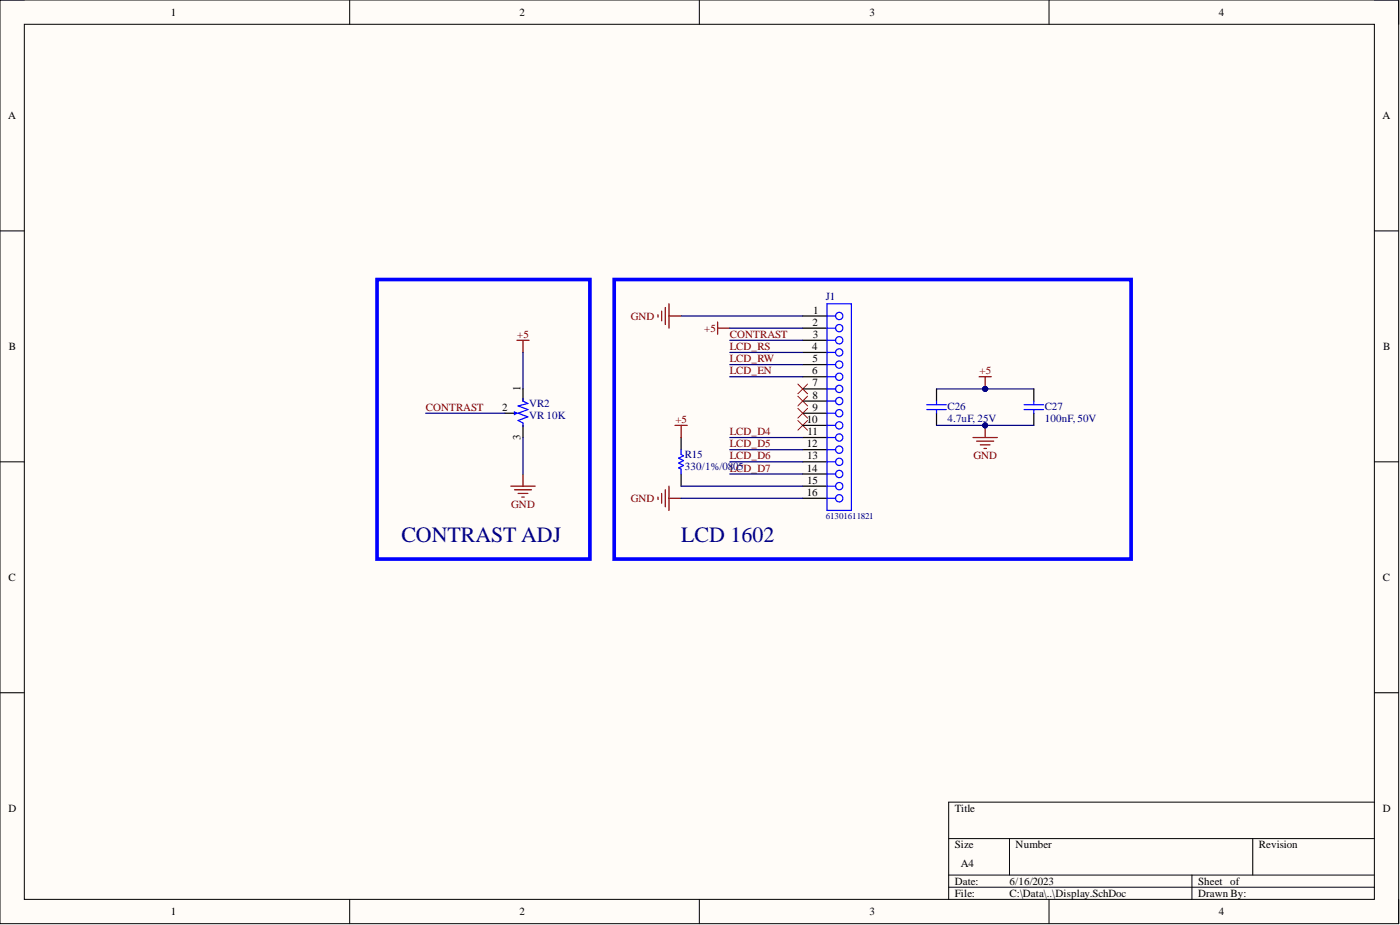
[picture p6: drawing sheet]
<svg xmlns="http://www.w3.org/2000/svg" width="292mm" height="193mm" viewBox="0 0 292 193" stroke-linecap="round" stroke-linejoin="round" font-family="sans-serif">
<path d="M0 0h291.8v192.7h-291.8z" fill-rule="evenodd" fill="#fffcf8"/>
<path d="M0 0h291.8v192.7h-291.8z" fill="none" stroke="#000" stroke-width=".21"/>
<path d="M5.1 5.1h281.7v182.5h-281.7z" fill-rule="evenodd" fill="#fffcf8"/>
<g fill="none" stroke="#000" stroke-width=".21">
<path d="M0 0h5.1M73 0v5.1M145.9 0v5.1M218.9 0v5.1M286.8 0h5v5.1M5.1 5.1h281.7v182.5h-281.7zM0 48.2h5.1M286.8 48.2h5M0 96.3h5.1M286.8 96.3h5M0 144.5h5.1M286.8 144.5h5"/>
<path d="M197.9 174.9h88.9M210.6 174.9v7.7M261.4 174.9v7.7M286.8 167.3h-88.9v20.3M73 187.6v5.1M145.9 187.6v5.1M197.9 182.6h88.9M197.9 185.1h88.9M218.9 187.6v5.1M248.7 182.6v5M291.8 187.6v5.1"/>
</g>
<path d="M137.3 65.7v.5M138 64.9v2M138.8 64.1v3.6M139.6 63.4v5.1M139.6 65.9h2.5M149.7 67.2v2.5M149.7 68.5h2.6M137.3 103.7v.5M138 102.9v2.1M138.8 102.2v3.5M139.6 101.4v5.1M139.6 104h2.5" fill="none" stroke="#800000" stroke-width=".25"/>
<path d="M166.5 80.1l2 2M166.5 82.7l2 2M166.5 85.2l2 2M166.5 87.7l2 2.1M168.5 80.1l-2 2M168.5 82.7l-2 2M168.5 85.2l-2 2M168.5 87.7l-2 2.1" fill="none" stroke="#f00" stroke-width=".21"/>
<path d="M105.3 86.2h2.5M109.1 81.1v2.6M109.1 88.7v2.6" fill="none" stroke="#000" stroke-width=".25"/>
<path d="M107.6 86.2h.2" fill="none" stroke="#00f" stroke-width=".25"/>
<path d="M107.3 86l.5 .2-.5 .3z" fill="#00f"/>
<path d="M107.3 86l.5 .2-.5 .3zM109.1 83.2v.5l1 .5-2 .5 2 .7-2 .8 2 .8-2 .7 1 .5v.8" fill="none" stroke="#00f" stroke-width=".25"/>
<path d="M107.8 71h2.6M109.1 71v2.5M204.3 78.6h2.5M205.5 78.6v2.5M109.1 98.9v2.5M106.6 101.4h5.1M107.3 102.2h3.6M108.1 102.9h2M108.9 103.7h.5" fill="none" stroke="#800000" stroke-width=".25"/>
<circle cx="205.5" cy="81.1" r=".51" fill="#000080"/>
<circle cx="205.5" cy="81.1" r=".51" fill="none" stroke="#000080" stroke-width=".21"/>
<path d="M203 91.3h5.1M203.8 92h3.5M204.5 92.8h2.1M205.3 93.6h.5M205.5 88.7v2.6" fill="none" stroke="#800000" stroke-width=".25"/>
<circle cx="205.5" cy="88.7" r=".51" fill="#000080"/>
<circle cx="205.5" cy="88.7" r=".51" fill="none" stroke="#000080" stroke-width=".21"/>
<path d="M78.7 58.3h44.4v58.3h-44.4zM128.2 58.3h107.8v58.3h-107.8z" fill="none" stroke="#00f" stroke-width=".76"/>
<g fill="none" stroke="#00f" stroke-width=".25">
<path d="M172.6 68.5h1.7M172.6 65.9h1.7M172.6 71h1.7M172.6 73.5h1.7M172.6 76.1h1.7M172.6 78.6h1.7M172.6 63.4h5v43.1h-5zM142.1 93.8v1l.5 .3-1 .5 1 .5-1 .5 1 .5-1 .5 .5 .3v1M172.6 81.1h1.7M172.6 83.7h1.7M172.6 86.2h1.7M172.6 88.7h1.7"/>
<path d="M172.6 91.3h1.7M172.6 93.8h1.7M172.6 96.3h1.7M172.6 98.9h1.7M193.4 84.4h4M193.4 85.4h4M195.4 83.7v.7M195.4 85.4v.8M213.7 84.4h4M213.7 85.4h4M215.7 83.7v.7M215.7 85.4v.8"/>
<path d="M172.6 101.4h1.7M172.6 104h1.7"/>
<circle cx="175.1" cy="76.1" r=".76"/>
<circle cx="175.1" cy="78.6" r=".76"/>
<circle cx="175.1" cy="71" r=".76"/>
<circle cx="175.1" cy="68.5" r=".76"/>
<circle cx="175.1" cy="73.5" r=".76"/>
<circle cx="175.1" cy="65.9" r=".76"/>
<circle cx="175.1" cy="86.2" r=".76"/>
<circle cx="175.1" cy="96.3" r=".76"/>
<circle cx="175.1" cy="98.9" r=".76"/>
<circle cx="175.1" cy="83.7" r=".76"/>
<circle cx="175.1" cy="81.1" r=".76"/>
<circle cx="175.1" cy="88.7" r=".76"/>
<circle cx="175.1" cy="91.3" r=".76"/>
<circle cx="175.1" cy="93.8" r=".76"/>
<circle cx="175.1" cy="104" r=".76"/>
<circle cx="175.1" cy="101.4" r=".76"/>
</g>
<g fill="none" stroke="#000" stroke-width=".25">
<path d="M167.5 68.5h5.1M167.5 65.9h5.1M167.5 71h5.1M167.5 73.5h5.1M167.5 76.1h5.1M167.5 78.6h5.1M142.1 91.3v2.5M142.1 98.9v2.5M167.5 81.1h5.1M167.5 83.7h5.1M167.5 86.2h5.1M167.5 88.7h5.1"/>
<path d="M167.5 91.3h5.1M167.5 93.8h5.1M167.5 96.3h5.1M167.5 98.9h5.1M195.4 81.1v2.6M195.4 86.2v2.5M215.7 81.1v2.6M215.7 86.2v2.5M167.5 101.4h5.1M167.5 104h5.1"/>
</g>
<path d="M140.8 88.7h2.6M142.1 88.7v2.6" fill="none" stroke="#800000" stroke-width=".25"/>
<g fill="none" stroke="#000080" stroke-width=".25">
<path d="M109.1 73.5v7.6M142.1 65.9h25.4M152.3 68.5h15.2M152.3 71h15.2M152.3 73.5h15.2M152.3 76.1h15.2M152.3 78.6h15.2M88.8 86.2h16.5M109.1 91.3v7.6M152.3 93.8h15.2M152.3 96.3h15.2M152.3 98.9h15.2"/>
<path d="M152.3 91.3h15.2M195.4 88.7h10.1M142.1 104h25.4M142.1 101.4h25.4"/>
</g>
<circle cx="205.5" cy="88.7" r=".51" fill="#000080"/>
<circle cx="205.5" cy="88.7" r=".51" fill="none" stroke="#000080" stroke-width=".21"/>
<path d="M195.4 81.1h10.1" fill="none" stroke="#000080" stroke-width=".25"/>
<circle cx="205.5" cy="81.1" r=".51" fill="#000080"/>
<circle cx="205.5" cy="81.1" r=".51" fill="none" stroke="#000080" stroke-width=".21"/>
<path d="M205.5 88.7h10.2" fill="none" stroke="#000080" stroke-width=".25"/>
<circle cx="205.5" cy="88.7" r=".51" fill="#000080"/>
<circle cx="205.5" cy="88.7" r=".51" fill="none" stroke="#000080" stroke-width=".21"/>
<path d="M205.5 81.1h10.2" fill="none" stroke="#000080" stroke-width=".25"/>
<circle cx="205.5" cy="81.1" r=".51" fill="#000080"/>
<circle cx="205.5" cy="81.1" r=".51" fill="none" stroke="#000080" stroke-width=".21"/>
<g font-size="4.6" fill="#000080">
<text x="83.7" y="113.1">CONTRAST ADJ</text>
<text x="142.1" y="113.1">LCD 1602</text>
</g>
<g font-size="2.3">
<text x="35.6" y="3.3">1</text>
<text x="108.4" y="3.3">2</text>
<text x="181.4" y="3.3">3</text>
<text x="254.3" y="3.3">4</text>
<text x="1.7" y="24.8">A</text>
<text x="288.4" y="24.8">A</text>
<text x="169.7" y="65.4">1</text>
<text x="169.5" y="67.9">2</text>
<text x="169.6" y="70.5">3</text>
<text x="1.9" y="73">B</text>
<text x="169.4" y="73">4</text>
<text x="169.5" y="75.6">5</text>
<text x="288.6" y="73">B</text>
<text x="108.6" y="81.6" transform="rotate(-90 108.6 81.6)">1</text>
<text x="169.4" y="78.1">6</text>
<text x="169.5" y="80.6">7</text>
<text x="169.5" y="83.2">8</text>
<text x="104.8" y="85.7">2</text>
<text x="168.3" y="88.2">10</text>
<text x="169.5" y="85.7">9</text>
<text x="108.6" y="91.7" transform="rotate(-90 108.6 91.7)">3</text>
<text x="168.3" y="93.3">12</text>
<text x="168.4" y="95.8">13</text>
<text x="168.5" y="90.8">11</text>
<text x="168.3" y="98.4">14</text>
<text x="168.4" y="100.9">15</text>
<text x="168.3" y="103.4">16</text>
<text x="1.8" y="121.2">C</text>
<text x="288.5" y="121.2">C</text>
<text x="1.8" y="169.4">D</text>
<text x="199.2" y="169.4">Title</text>
<text x="288.5" y="169.4">D</text>
<text x="199.2" y="177">Size</text>
<text x="211.9" y="177">Number</text>
<text x="262.6" y="177">Revision</text>
<text x="199.2" y="184.6">Date:</text>
<text x="200.5" y="180.8">A4</text>
<text x="210.6" y="184.6">6/16/2023</text>
<text x="250" y="184.6">Sheet of</text>
<text x="35.6" y="190.9">1</text>
<text x="108.4" y="190.9">2</text>
<text x="181.4" y="190.9">3</text>
<text x="199.2" y="187.1">File:</text>
<text x="210.6" y="187.1">C:\Data\..\Display.SchDoc</text>
<text x="250" y="187.1">Drawn By:</text>
<text x="254.3" y="190.9">4</text>
</g>
<g font-size="2.3" fill="#000080">
<text x="172.3" y="62.6">J1</text>
<text x="110.4" y="87.5">VR 10K</text>
<text x="110.4" y="84.9">VR2</text>
<text x="197.7" y="85.4">C26</text>
<text x="197.7" y="88">4.7uF, 25V</text>
<text x="218" y="85.4">C27</text>
<text x="218" y="88">100nF, 50V</text>
<text x="142.9" y="95.6">R15</text>
<text x="142.9" y="98.1">330/1%/08L0CD_D7</text>
<text x="154" y="98.1">5</text>
</g>
<g font-size="2.3" fill="#800000">
<text x="107.9" y="70.5">+5</text>
<text x="131.6" y="66.7">GND</text>
<text x="146.9" y="69.2">+5</text>
<text x="152.3" y="70.5">CONTRAST</text>
<text x="152.3" y="73">LCD_RS</text>
<text x="152.3" y="75.6">LCD_RW</text>
<text x="152.3" y="78.1">LCD_EN</text>
<text x="204.4" y="78.1">+5</text>
<text x="88.8" y="85.7">CONTRAST</text>
<text x="140.9" y="88.2">+5</text>
<text x="152.3" y="93.3">LCD_D5</text>
<text x="152.3" y="95.8">LCD_D6</text>
<text x="152.3" y="90.8">LCD_D4</text>
<text x="203.1" y="95.8">GND</text>
<text x="106.7" y="106">GND</text>
<text x="131.6" y="104.7">GND</text>
</g>
<text font-size="1.9" fill="#000080" x="172.3" y="108.3">61301611821</text>
</svg>
